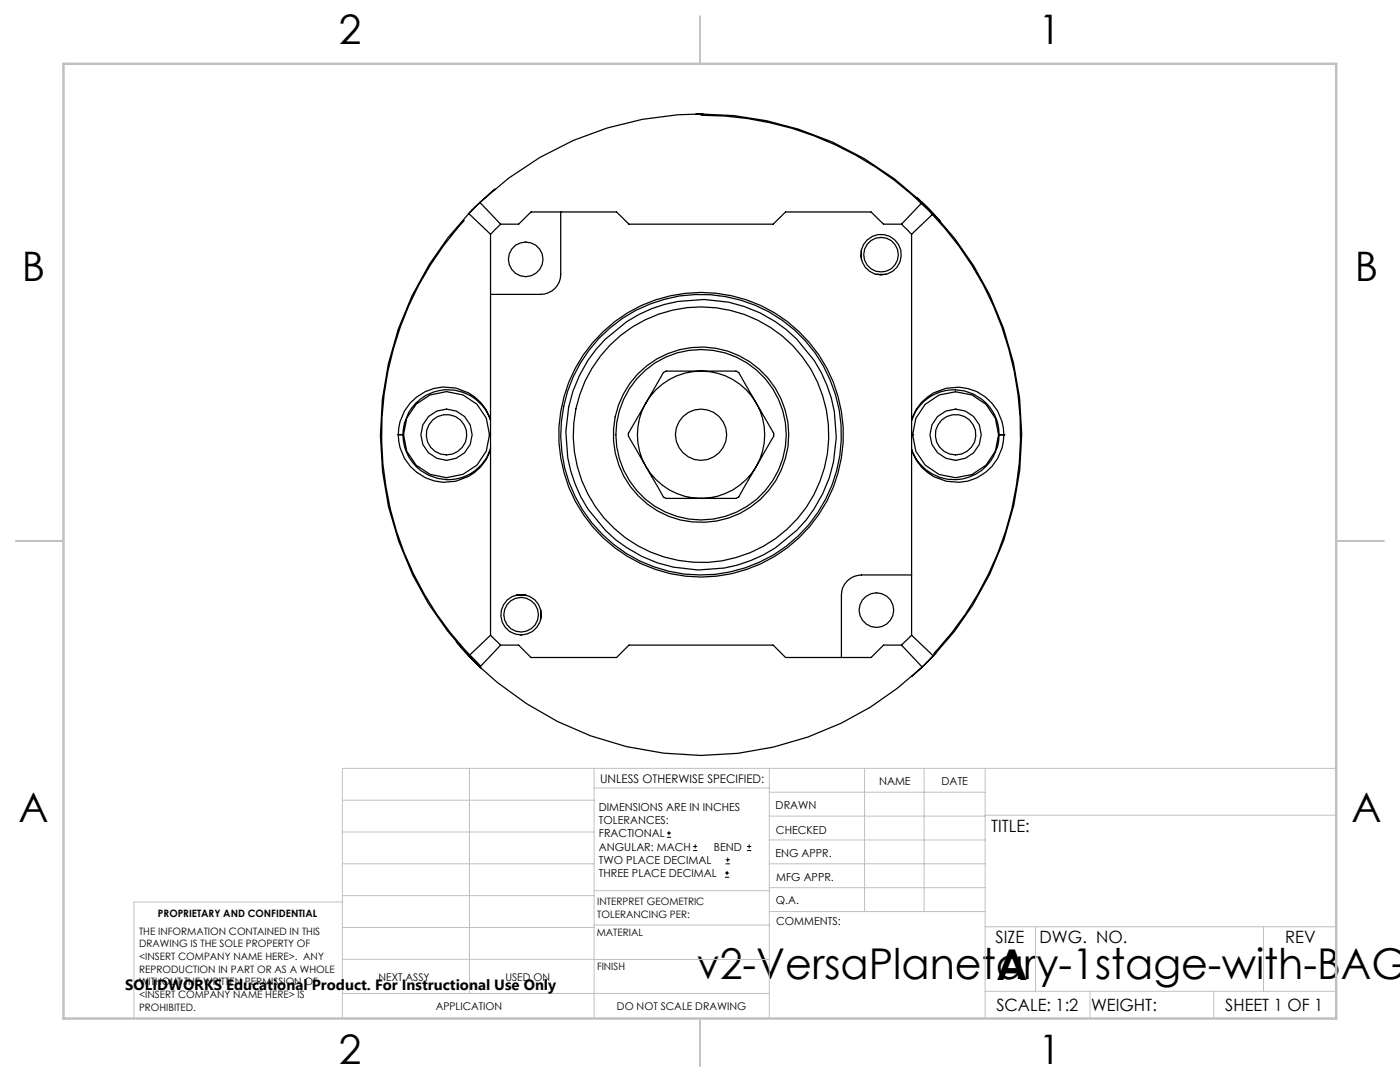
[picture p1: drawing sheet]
<svg xmlns="http://www.w3.org/2000/svg" width="279mm" height="216mm" viewBox="0 0 279 216" stroke-linecap="round" stroke-linejoin="round" font-family="sans-serif">
<g fill="none" stroke="#000" stroke-width=".2">
<path d="M133.1 167.1h.8M133.1 166.2h.8M133.5 165.8v.9M138.3 169.7h.8M138.3 168.9h.8M138.7 168.5v.8M144.7 175h.8M144.7 174.2h.8M144.8 172.4h.9M144.8 171.6h.9M145.1 173.8v.8M145.2 171.1v.9"/>
<path d="M149.1 169.7h.8M149.1 168.9h.8M149.5 168.5v.8"/>
</g>
<g fill="none" stroke="#c0c0c0" stroke-width=".2">
<path d="M68.3 159.7h50.3M93.7 153.3v44.9M118.6 153.3v49.9M118.6 157.2h34.9M153.5 153.3v49.9M153.5 158.1h43.1M172.5 153.3v28.6M184.4 153.3v28.6M196.6 153.3v49.9M266.7 153.3h-198.4v49.9M68.3 178.7h50.3M68.3 172.4h50.3"/>
<path d="M68.3 166h50.3M68.3 180h-41.6v23.2M118.6 177.7h35M153.5 167.6h43.1M153.5 162.8h43.1M153.5 172.4h43.1M153.5 177.1h43.1M196.6 162.7h70.1M68.3 198.2h85.2M68.3 191.4l85.2 .1M68.3 185.1h50.3M118.6 184.6h35"/>
<path d="M153.6 181.9h43M196.6 197.8h70.1M196.6 184.9h70.1M206.7 184.9v12.9M217.5 197.8v5.4M242.2 197.8v5.4M252.2 184.9v12.9"/>
</g>
<path d="M139.7 3.2v9.5M3.1 107.9h9.6M266.7 107.9h9.5M139.7 203.2v9.6" fill="none" stroke="#c0c0c0" stroke-width=".25"/>
<path d="M12.7 12.7h254v190.5h-254z" fill="none" stroke="#c0c0c0" stroke-width=".5"/>
<g fill="none" stroke="#000" stroke-width=".25">
<path d="M98.7 37.7l-5.2 4.9M139.9 23a63.7 63.7 0 0 1 58.5 38.4 63.7 63.7 0 0 1-12 69M140.3 22.7l-1.4 .1M183 39.4l4.7 4.8M92.6 44a63.7 63.7 0 0 0 3.3 88.9M93.6 42.6a64 64 0 0 0 0 88.3M93.6 42.6l4.3 4.1M95.8 40.4a64 64 0 0 1 88.2 0M95.8 40.4l-2.2 2.2M95.8 40.4l4.1 4.3M97.9 46.7v80.1M99.9 44.7l-2 2"/>
<path d="M99.9 44.7h3.6l2.5-2.4h17l2.5 2.4h28.8l2.5-2.4h17l2.5 2.4h3.6M111.9 42.3v12.5a4 4 0 0 1-4 3.9h-10M171.9 49.8v2M174.9 54.8h1.9M179.9 44.7l2 2M181.9 46.7v80.1M184 40.4l2.3 2.2M184 40.4l-4.1 4.3M186.3 42.6a64 64 0 0 1 0 88.3M186.3 42.6l-4.4 4.1M139.9 74h-7l-.5 .3-3.5 6.1M139.9 74a12.7 12.7 0 0 0-11 6.4"/>
<path d="M139.9 74a12.7 12.7 0 0 1 11 6.4M139.9 74h7l.5 .3 3.5 6.1M79.5 86.7h.1M79.5 86.7a9.5 9.5 0 0 0 7.9 9.4 9.5 9.5 0 0 0 10.5-6.2M79.5 86.7h.9M80.4 86.7a9 9 0 0 0 7.6 8.9 9 9 0 0 0 9.9-6.1M80.4 86.7h.1M80.5 86.7l.7 3.3 1.8 2.8 2.8 1.9 3.3 .6 3.3-.6 2.8-1.9 1.8-2.8 .7-3.3M80.5 86.7l.7-3.3 1.8-2.8 2.8-1.8 3.3-.7 3.3 .7 2.8 1.8 1.8 2.8 .7 3.3M80.5 86.7h.1M97.7 86.7h.2M97.7 86.7h.1"/>
<path d="M97.9 83.6a9.5 9.5 0 0 0-10.5-6.2 9.5 9.5 0 0 0-7.9 9.3M97.9 83.9a9 9 0 0 0-9.9-6 9 9 0 0 0-7.6 8.8M128.9 80.4l-3.5 6.1v.5l3.5 6.1M128.9 80.4a12.8 12.8 0 0 0 0 12.7M128.9 93.1a12.7 12.7 0 0 0 11 6.3M128.9 93.1l3.5 6.1 .5 .2h7M150.9 93.1a12.7 12.7 0 0 1-11 6.3M150.9 93.1l-3.5 6.1-.5 .2h-7M150.9 80.4a12.8 12.8 0 0 1 0 12.7M150.9 80.4l3.5 6.1v.5l-3.5 6.1M181.9 83.6a9.5 9.5 0 0 1 10.6-6.2 9.5 9.5 0 0 1 7.8 9.3M181.9 84a9 9 0 0 1 10-6.1 9 9 0 0 1 7.5 8.8"/>
<path d="M181.9 86.7h.2M182.1 86.7l.7-3.2 1.8-2.8 2.8-1.9 3.3-.6 3.3 .6 2.8 1.9 1.8 2.8 .7 3.2M182.1 86.7l.7 3.3 1.8 2.8 2.8 1.9 3.3 .6 3.3-.6 2.8-1.9 1.8-2.8 .7-3.3M182.1 86.7h.1M199.3 86.7h.1M199.4 86.7h.9M199.4 86.7h.1M199.4 86.7a9 9 0 0 1-7.5 8.9 9 9 0 0 1-10-6M200.3 86.7a9.5 9.5 0 0 1-7.8 9.4 9.5 9.5 0 0 1-10.6-6.2M200.3 86.7h.1M103 118.7h2M181.9 114.7h-10a4 4 0 0 0-4 4v12.5"/>
<path d="M91.1 128.1l1.5 1.8 3.5 3.5M93.6 130.9l2.2 2.2M95.8 133.1a64 64 0 0 0 88.2 0M97.9 126.8l2 1.9M97.9 126.8l-4.3 4.1M99.9 128.7l-4.1 4.4M99.9 128.7h3.6l2.5 2.5h17l2.5-2.5h28.8l2.5 2.5h17l2.5-2.5h3.6M107.9 121.7v1.9M179.9 128.7l4.1 4.4M181.9 126.8l-2 1.9M181.9 126.8l4.4 4.1M186.3 130.9l-2.3 2.2"/>
<path d="M186.9 130.2l-4.9 4.8"/>
<circle cx="104.9" cy="51.7" r="3.4"/>
<circle cx="175.8" cy="50.8" r="4"/>
<circle cx="175.8" cy="50.8" r="3.4"/>
<circle cx="89.1" cy="86.7" r="4"/>
<circle cx="89.1" cy="86.7" r="5.1"/>
<circle cx="139.9" cy="86.7" r="27"/>
<circle cx="139.9" cy="86.8" r="17.5"/>
<circle cx="139.9" cy="86.7" r="28.4"/>
<circle cx="139.9" cy="86.7" r="5.1"/>
<circle cx="139.9" cy="86.7" r="17"/>
<circle cx="139.9" cy="86.7" r="25.5"/>
<circle cx="139.9" cy="86.7" r="28"/>
<circle cx="190.7" cy="86.7" r="4"/>
<circle cx="190.7" cy="86.7" r="5.1"/>
<circle cx="104" cy="122.7" r="3.5"/>
<circle cx="104" cy="122.7" r="4"/>
<circle cx="174.9" cy="121.7" r="3.4"/>
</g>
<g font-size="8.5">
<text x="139.1" y="195.4">v2-VersaPlanetary-1stage-with-BAG</text>
<text x="198.9" y="195.5">A</text>
</g>
<g font-size="8.1">
<text x="67.6" y="8.9">2</text>
<text x="207.3" y="8.9">1</text>
<text x="4.4" y="56.2">B</text>
<text x="270.4" y="56.2">B</text>
<text x="3.7" y="164.1">A</text>
<text x="269.7" y="164.1">A</text>
<text x="67.6" y="212.4">2</text>
<text x="207.3" y="212.4">1</text>
</g>
<g font-size="3.4">
<text x="197.8" y="166">TITLE:</text>
<text x="198.7" y="188.1">SIZE</text>
<text x="207.5" y="188.1">DWG. NO.</text>
<text x="256.5" y="188.2">REV</text>
<text x="198.8" y="201.7">SCALE: 1:2</text>
<text x="217.7" y="201.8">WEIGHT:</text>
<text x="244.5" y="201.7">SHEET 1 OF 1</text>
</g>
<text font-size="3" x="25" y="197.6">SOLIDWORKS Educational Product. For Instructional Use Only</text>
<text font-size="2.4" x="119.8" y="156.2">UNLESS OTHERWISE SPECIFIED:</text>
<g font-size="2.2">
<text x="119.5" y="161.8">DIMENSIONS ARE IN INCHES</text>
<text x="154.8" y="161.4">DRAWN</text>
<text x="175.4" y="156.6">NAME</text>
<text x="187.9" y="156.7">DATE</text>
<text x="119.5" y="164.4">TOLERANCES:</text>
<text x="119.5" y="167.1">FRACTIONAL</text>
<text x="154.9" y="166.3">CHECKED</text>
<text x="119.5" y="169.7">ANGULAR: MACH</text>
<text x="119.5" y="172.4">TWO PLACE DECIMAL</text>
<text x="142.5" y="169.7">BEND</text>
<text x="154.8" y="171">ENG APPR.</text>
<text x="119.5" y="175">THREE PLACE DECIMAL</text>
<text x="154.9" y="175.7">MFG APPR.</text>
<text x="154.9" y="180.4">Q.A.</text>
<text x="154.9" y="184.6">COMMENTS:</text>
</g>
<g font-size="2.1">
<text x="75.5" y="195.7">NEXT ASSY</text>
<text x="100.9" y="195.7">USED ON</text>
<text x="86.9" y="201.5">APPLICATION</text>
<text x="123.1" y="201.6">DO NOT SCALE DRAWING</text>
</g>
<g font-size="2">
<text x="31.5" y="182.9">PROPRIETARY AND CONFIDENTIAL</text>
<text x="119.2" y="180.6">INTERPRET GEOMETRIC</text>
<text x="119.2" y="183.1">TOLERANCING PER:</text>
<text x="27.8" y="186.5">THE INFORMATION CONTAINED IN THIS</text>
<text x="27.8" y="189">DRAWING IS THE SOLE PROPERTY OF</text>
<text x="27.8" y="191.6">&lt;INSERT COMPANY NAME HERE&gt;. ANY</text>
<text x="119.1" y="186.7">MATERIAL</text>
<text x="27.8" y="194.1">REPRODUCTION IN PART OR AS A WHOLE</text>
<text x="27.8" y="196.6">WITHOUT THE WRITTEN PERMISSION OF</text>
<text x="119.1" y="193.5">FINISH</text>
<text x="27.8" y="199.1">&lt;INSERT COMPANY NAME HERE&gt; IS</text>
<text x="27.8" y="201.7">PROHIBITED.</text>
</g>
</svg>
